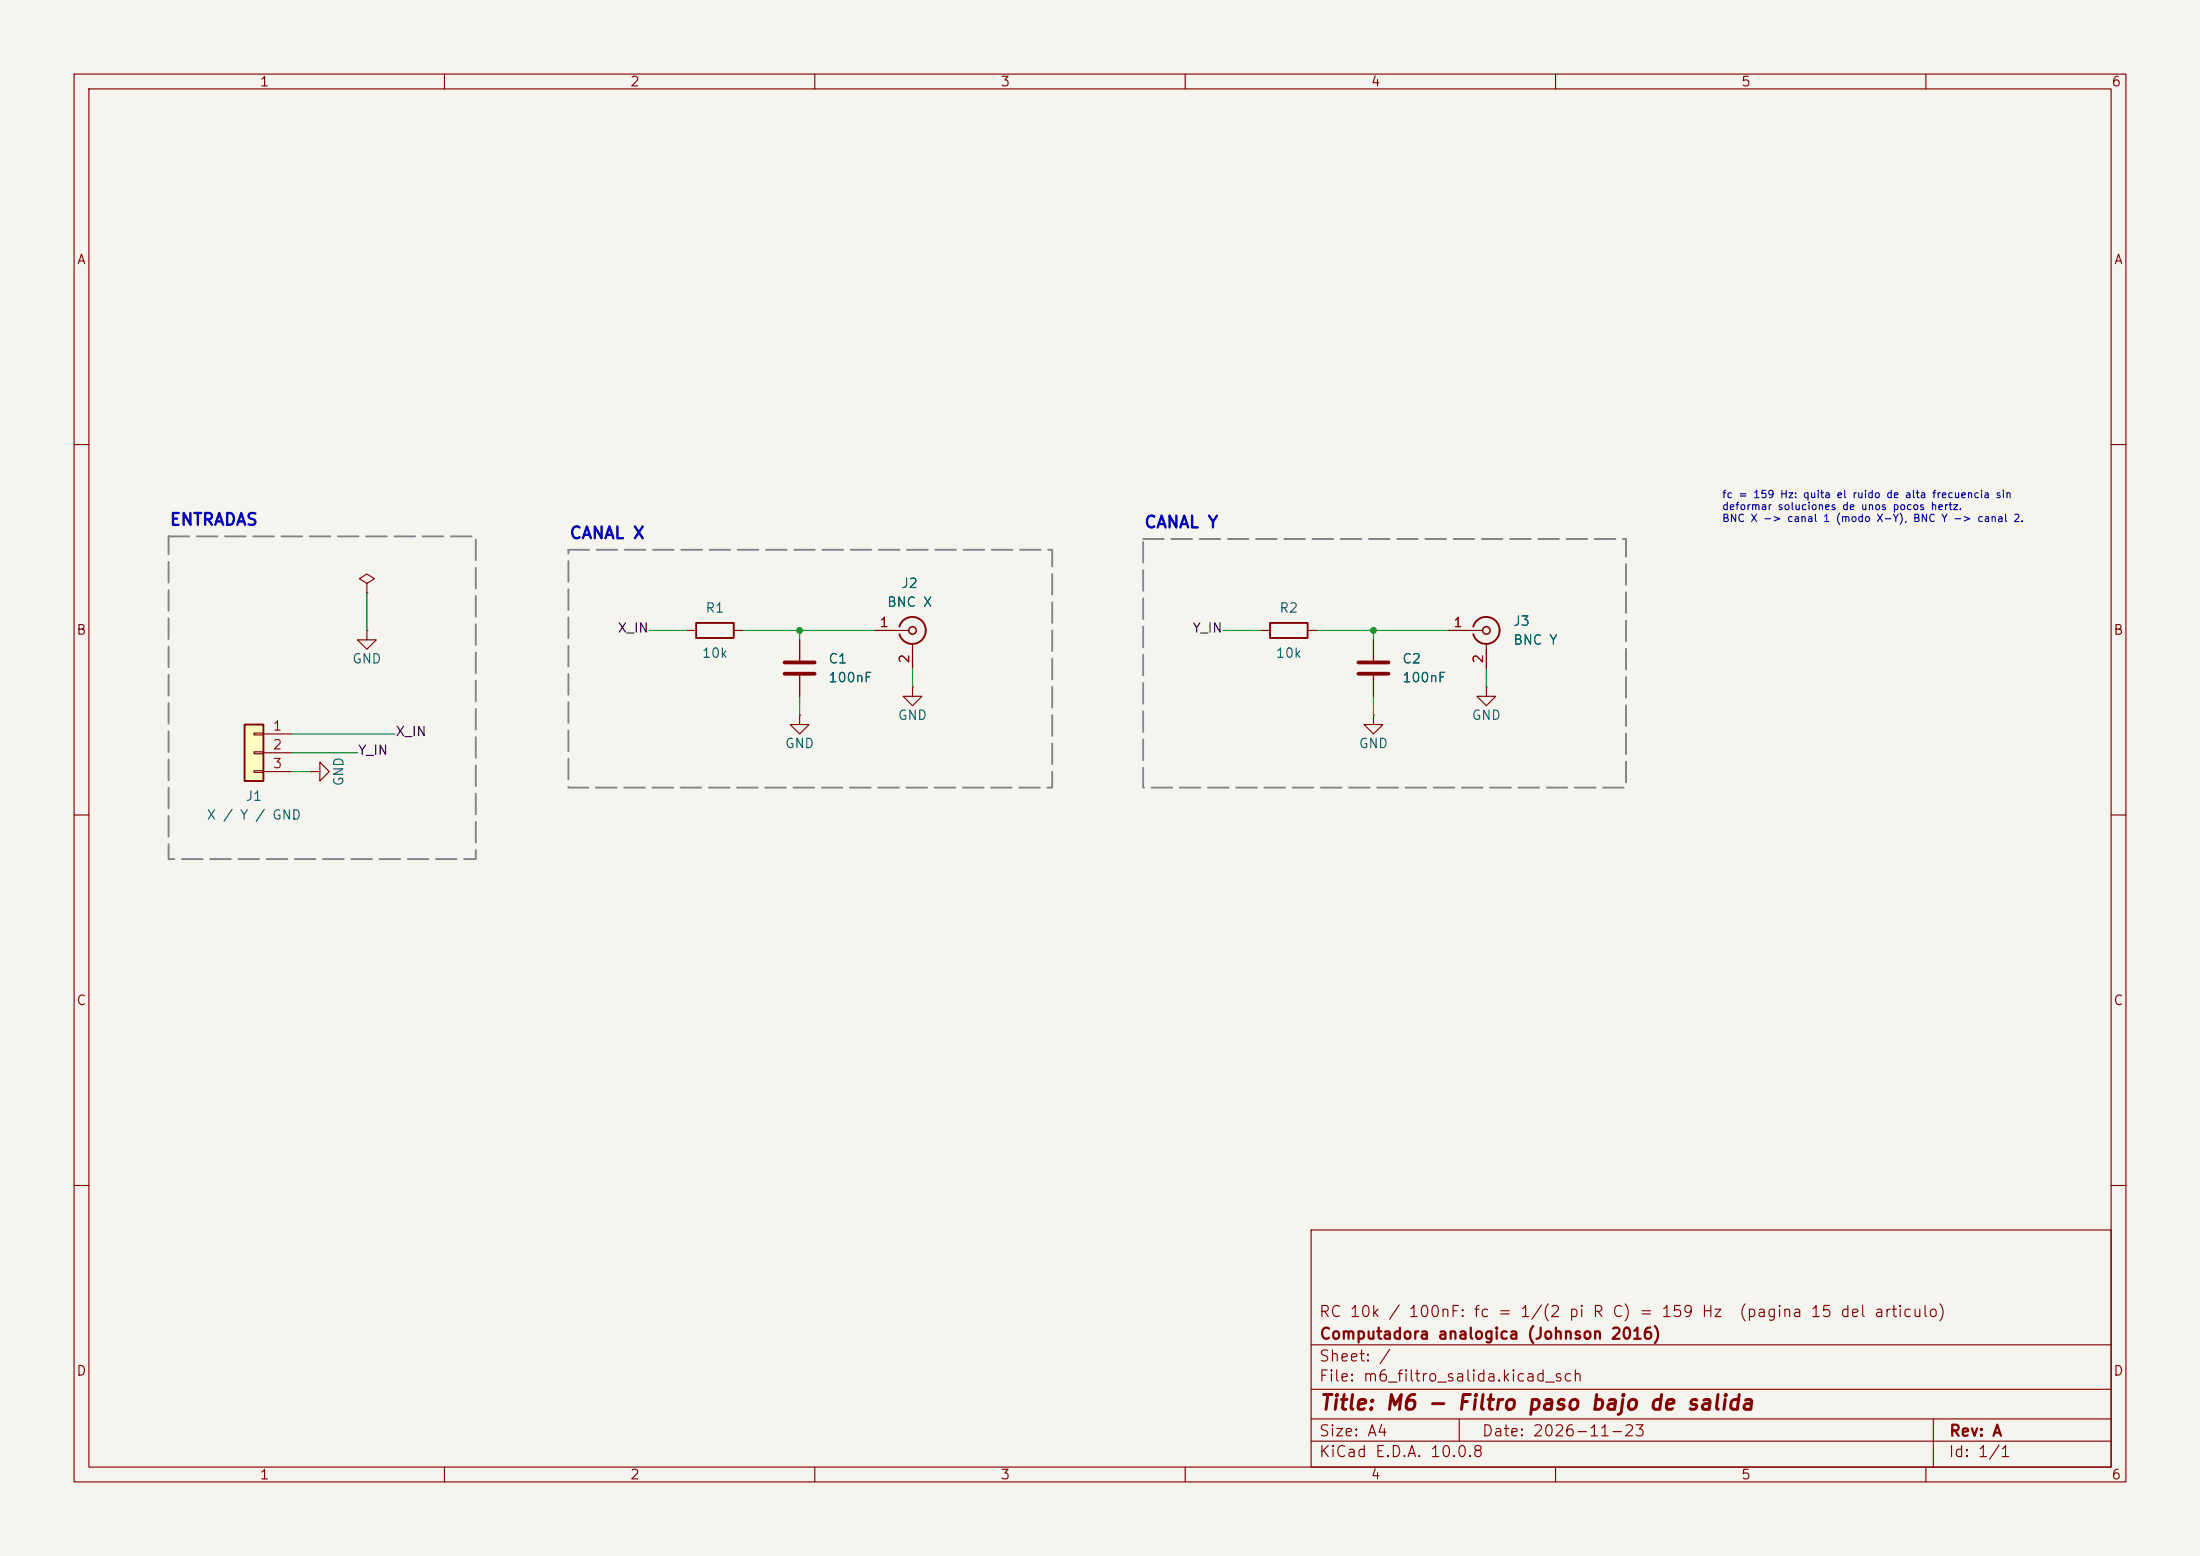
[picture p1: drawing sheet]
<svg xmlns="http://www.w3.org/2000/svg" width="297mm" height="210mm" viewBox="0 0 297 210" stroke-linecap="round" stroke-linejoin="round" font-family="sans-serif">
<path d="M0 0h297v210h-297z" fill="#f5f4ef" stroke="#f5f4ef" stroke-width=".14"/>
<g fill="none" stroke="#840000" stroke-width=".15">
<path d="M10 10h277v190h-277zM12 12h273v186h-273zM60 10v2M110 10v2M160 10v2M210 10v2M260 10v2M10 60h2M49.5 78.7l1-.6-1-.6-1 .6 1 .6v1.3M285 60h2M49.5 80h.1M92.7 85.1h1.3"/>
<path d="M99.1 85.1h1.2M107.9 96.5v1.3h1.3l-1.3 1.3-1.2-1.3h1.2M107.9 96.5h.1M107.9 86.4v2.8M107.9 91.2v2.8M118.1 85.1h4.6M123.2 92.7v1.3h1.3l-1.3 1.3-1.3-1.3h1.3M123.2 92.7h.1M123.2 86.9v3.3M185.4 96.5v1.3h1.3l-1.3 1.3-1.3-1.3h1.3M185.4 96.5h.1M185.4 86.4v2.8"/>
<path d="M185.4 91.2v2.8M195.6 85.1h4.6M200.7 92.7v1.3h1.2l-1.2 1.3-1.3-1.3h1.3M200.7 92.7h.1M200.7 86.9v3.3M10 110h2M41.9 104.1h1.3v-1.2l1.2 1.2-1.2 1.3v-1.3M41.9 104.1h.1M285 110h2M10 160h2M177 166h108v32h-108zM285 160h2"/>
<path d="M60 198v2M110 198v2M160 198v2M177 194.5h108M177 191.5h108M177 187.5h108M177 181.5h108M197 191.5v3M210 198v2M260 198v2M261 191.5v6.5"/>
</g>
<path d="M94 84.1h5.1v2h-5.1zM121.4 84.6a1.81 1.81 0 0 1 2.8-1 1.81 1.81 0 0 1 0 2.9 1.81 1.81 0 0 1-2.8-.9M198.9 84.6a1.81 1.81 0 0 1 2.8-1 1.81 1.81 0 0 1 0 2.9 1.81 1.81 0 0 1-2.8-.9" fill="none" stroke="#840000" stroke-width=".25"/>
<g fill="none" stroke="#840000" stroke-width=".2">
<circle cx="123.2" cy="85.1" r=".51"/>
<circle cx="200.7" cy="85.1" r=".51"/>
</g>
<path d="M105.9 89.4h4.1M105.9 90.9h4.1M183.4 89.4h4.1M183.4 90.9h4.1" fill="none" stroke="#840000" stroke-width=".51"/>
<path d="M33 97.8h2.6v7.6h-2.6z" fill="#ffffc2"/>
<path d="M33 97.8h2.6v7.6h-2.6zM171.4 84.1h5.1v2h-5.1z" fill="none" stroke="#840000" stroke-width=".25"/>
<g fill="none" stroke="#840000" stroke-width=".15">
<path d="M34.3 98.9h1.3v.3h-1.3zM35.6 99.1h3.8M49.5 85.1v1.3h1.3l-1.3 1.2-1.2-1.2h1.2M49.5 85.1h.1M107.9 86.4v2.8M107.9 91.2v2.8M118.1 85.1h2.5M123.2 87.6v2.6M170.2 85.1h1.2M176.5 85.1h1.3M185.4 86.4v2.8M185.4 91.2v2.8"/>
<path d="M195.6 85.1h2.5M200.7 87.6v2.6M34.3 101.5h1.3v.2h-1.3zM34.3 104h1.3v.3h-1.3zM35.6 101.6h3.8M35.6 104.1h3.8"/>
</g>
<g fill="none" stroke="#009600" stroke-width=".15">
<path d="M39.4 99.1h13.9M49.5 80v5.1M87.6 85.1h5.1M100.3 85.1h17.8M107.9 85.1v1.3M107.9 94v2.5M123.2 90.2v2.5M165.1 85.1h5.1M177.8 85.1h17.8M185.4 85.1v1.3M185.4 94v2.5M200.7 90.2v2.5"/>
<path d="M39.4 104.1h2.5M39.4 101.6h8.9"/>
</g>
<path d="M22.8 72.4h41.4v43.5h-41.4zM76.7 74.2h65.3v32.1h-65.3zM154.3 72.7h65.2v33.6h-65.2z" fill="none" stroke="#848484" stroke-width=".25" stroke-dasharray="2.8 1"/>
<g fill="#009600">
<circle cx="185.4" cy="85.1" r=".46"/>
<circle cx="107.9" cy="85.1" r=".46"/>
</g>
<text font-size="2" fill="#840000" x="178" y="190.8">Title: M6 - Filtro paso bajo de salida</text>
<g font-size="1.6" fill="#0000c2">
<text x="22.8" y="71.3">ENTRADAS</text>
<text x="154.4" y="71.7">CANAL Y</text>
<text x="76.8" y="73.1">CANAL X</text>
</g>
<g font-size="1.5" fill="#840000">
<text x="178" y="178.1">RC 10k / 100nF: fc = 1/(2 pi R C) = 159 Hz</text>
<text x="234.7" y="178.1">(pagina 15 del articulo)</text>
<text x="178" y="184.1">Sheet: /</text>
<text x="178" y="181.1">Computadora analogica (Johnson 2016)</text>
<text x="178" y="186.8">File: m6_filtro_salida.kicad_sch</text>
<text x="178" y="197">KiCad E.D.A. 10.0.8</text>
<text x="178" y="194.2">Size: A4</text>
<text x="200" y="194.2">Date: 2026-11-23</text>
<text x="263" y="197">Id: 1/1</text>
<text x="263" y="194.2">Rev: A</text>
</g>
<g font-size="1.3" fill="#840000">
<text x="35" y="12">1</text>
<text x="85" y="12">2</text>
<text x="135" y="12">3</text>
<text x="185" y="12">4</text>
<text x="235" y="12">5</text>
<text x="285" y="12">6</text>
<text x="10.3" y="36">A</text>
<text x="285.3" y="36">A</text>
<text x="10.2" y="86">B</text>
<text x="285.2" y="86">B</text>
<text x="10.2" y="136">C</text>
<text x="285.2" y="136">C</text>
<text x="10.2" y="186">D</text>
<text x="285.2" y="186">D</text>
<text x="35" y="200">1</text>
<text x="85" y="200">2</text>
<text x="135" y="200">3</text>
<text x="185" y="200">4</text>
<text x="235" y="200">5</text>
<text x="285" y="200">6</text>
</g>
<g font-size="1.3" fill="#006464">
<text x="95.2" y="83">R1</text>
<text x="119.7" y="82.2">BNC X</text>
<text x="121.6" y="79.7">J2</text>
<text x="172.6" y="83">R2</text>
<text x="47.5" y="89.9">GND</text>
<text x="94.7" y="89.1">10k</text>
<text x="111.7" y="89.9">C1</text>
<text x="172.1" y="89.1">10k</text>
<text x="189.2" y="89.9">C2</text>
<text x="204.2" y="84.8">J3</text>
<text x="204.2" y="87.3">BNC Y</text>
<text x="111.7" y="92.4">100nF</text>
<text x="189.2" y="92.4">100nF</text>
<text x="105.9" y="101.3">GND</text>
<text x="121.1" y="97.5">GND</text>
<text x="183.4" y="101.3">GND</text>
<text x="198.6" y="97.5">GND</text>
<text x="46.7" y="106.2" transform="rotate(-90 46.7 106.2)">GND</text>
<text x="27.8" y="110.9">X / Y / GND</text>
<text x="33.1" y="108.4">J1</text>
</g>
<g font-size="1.3" fill="#0f0f0f">
<text x="83.3" y="85.7">X_IN</text>
<text x="160.9" y="85.7">Y_IN</text>
<text x="53.3" y="99.7">X_IN</text>
<text x="48.2" y="102.2">Y_IN</text>
</g>
<g font-size="1.3" fill="#a90000">
<text x="118.6" y="85">1</text>
<text x="123.1" y="89.6" transform="rotate(-90 123.1 89.6)">2</text>
<text x="196.1" y="85">1</text>
<text x="200.5" y="89.6" transform="rotate(-90 200.5 89.6)">2</text>
<text x="36.7" y="98.9">1</text>
<text x="36.7" y="101.5">2</text>
<text x="36.7" y="104">3</text>
</g>
<g font-size="1" fill="#0000c2">
<text x="232.4" y="67.5">fc = 159 Hz: quita el ruido de alta frecuencia sin</text>
<text x="232.4" y="69.1">deformar soluciones de unos pocos hertz.</text>
<text x="232.4" y="70.7">BNC X -&gt; canal 1 (modo X-Y), BNC Y -&gt; canal 2.</text>
</g>
</svg>
